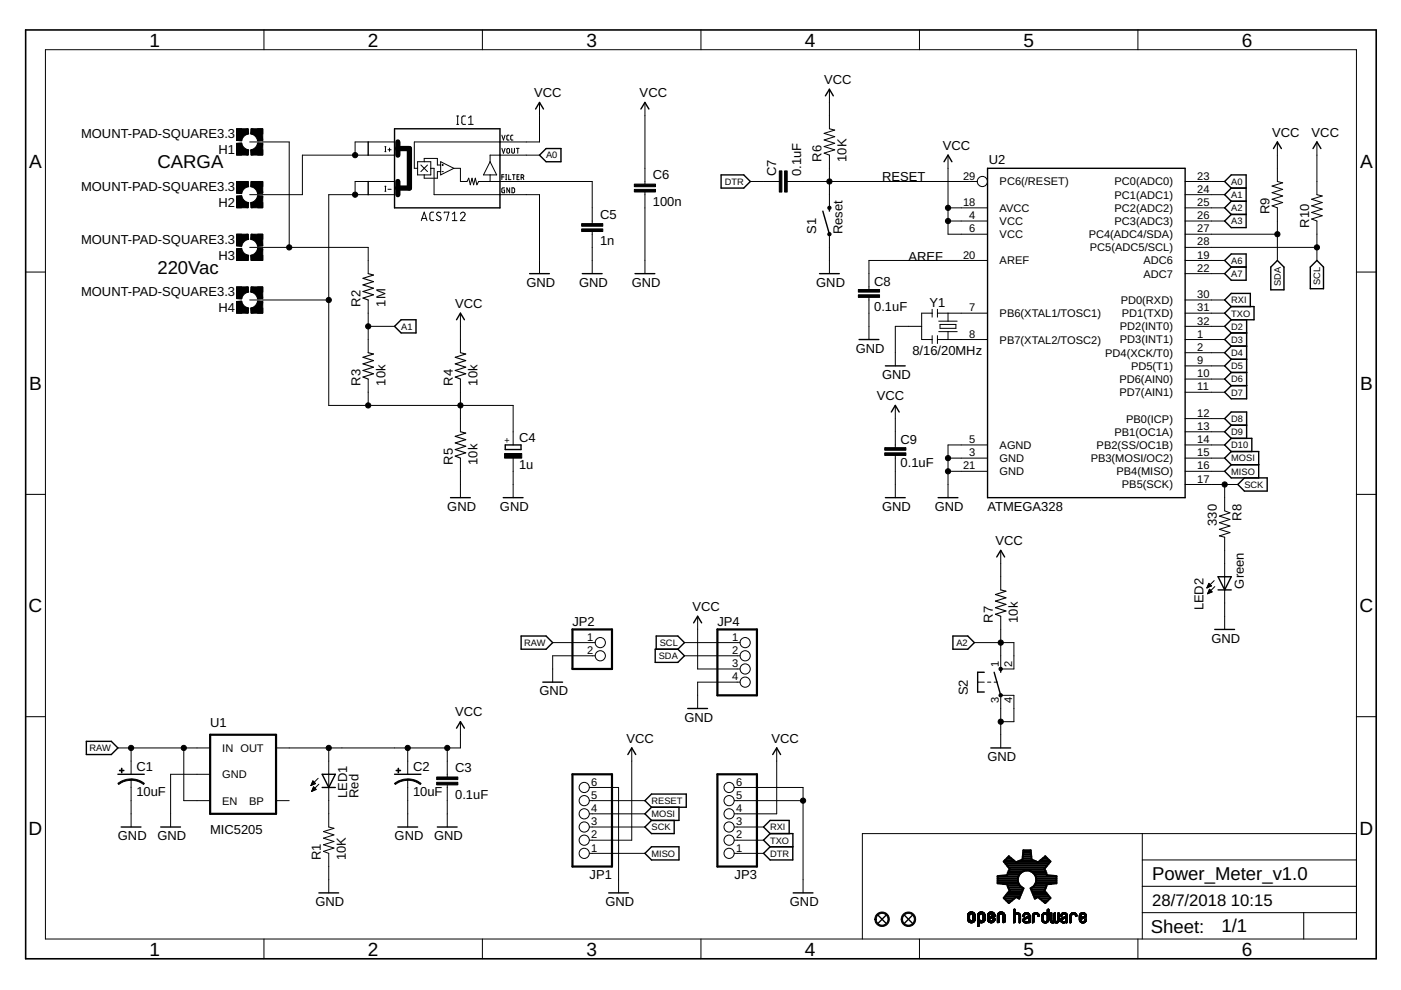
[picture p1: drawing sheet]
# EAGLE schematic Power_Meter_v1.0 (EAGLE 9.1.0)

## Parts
C1  10uF  CAP_POL1206  [EIA3216]
C2  10uF  CAP_POL1206  [EIA3216]
C3  0.1uF  CAP0603-CAP  [0603-CAP]
C4  1u  CPOL-EUE2-5  [E2-5]
C5  1n  C-EUC0805K  [C0805K]
C6  100n  C-EUC0805K  [C0805K]
C7  0.1uF  CAP0603-CAP  [0603-CAP]
C8  0.1uF  CAP0603-CAP  [0603-CAP]
C9  0.1uF  CAP0603-CAP  [0603-CAP]
H1  MOUNT-PAD-SQUARE3.3  [3,3-PAD-SQUARE]
H2  MOUNT-PAD-SQUARE3.3  [3,3-PAD-SQUARE]
H3  MOUNT-PAD-SQUARE3.3  [3,3-PAD-SQUARE]
H4  MOUNT-PAD-SQUARE3.3  [3,3-PAD-SQUARE]
IC1  ACS712  [SO08]
JP1  PINHD-1X6  [1X06]
JP2  PINHD-1X2  [1X02]
JP3  PINHD-1X6  [1X06]
JP4  PINHD-1X4  [1X04]
JP5  FIDUCIAL1X2.5  [FIDUCIAL-1X2.5]
JP6  FIDUCIAL1X2.5  [FIDUCIAL-1X2.5]
LED1  Red  LED  [0603-LED-ALT1]
LED2  Green  LED  [0603-LED-ALT1]
R1  10K  RESISTOR0603-RES  [0603-RES]
R2  1M  R-US_0204/7  [0204/7]
R3  10k  R-US_0204/7  [0204/7]
R4  10k  R-US_0204/7  [0204/7]
R5  10k  R-US_0204/7  [0204/7]
R6  10K  RESISTOR0603-RES  [0603-RES]
R7  10k  R-US_0204/7  [0204/7]
R8  330  RESISTOR0603-RES  [0603-RES]
R9  RESISTOR0603-RES  [0603-RES]
R10  RESISTOR0603-RES  [0603-RES]
S1  Reset  SWITCH-MOMENTARY-2SMD-ALT01  [TACTILE-SWITCH-SMD-ALT01]
S2  10-XX  [B3F-10XX]
U1  MIC5205  V_REG_LDOSMD  [SOT23-5]
U2  ATMEGA328  ATMEGA168  [TQFP32-08]
U$5  OSHW-LOGOS  [OSHW-LOGO-S]
Y1  8/16/20MHz  RESONATOR1:1  [RESONATOR-SMD-1:1]

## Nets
A0: IC1.7(VOUT) U2.23(PC0(ADC0))
A1: R2.1 R3.2 U2.24(PC1(ADC1))
A2: R7.1 S2.1(S) S2.2(S1) U2.25(PC2(ADC2))
A3: U2.26(PC3(ADC3))
A6: U2.19(ADC6)
A7: U2.22(ADC7)
AREF: C8.2 U2.20(AREF)
D2: U2.32(PD2(INT0))
D3: U2.1(PD3(INT1))
D4: U2.2(PD4(XCK/T0))
D5: U2.9(PD5(T1))
D6: U2.10(PD6(AIN0))
D7: U2.11(PD7(AIN1))
D8: U2.12(PB0(ICP))
D9: U2.13(PB1(OC1A))
D10: U2.14(PB2(SS/OC1B))
DTR: C7.2 JP3.1
GND: C1.C(-) C2.C(-) C3.2 C4.- C5.2 C6.2 C8.1 C9.1 IC1.5(GND) JP1.6 JP2.2 JP3.5 JP3.6 JP4.4 LED2.C R1.1 R5.1 S1.1 S1.2 S2.3(P) S2.4(P1) U1.2(GND) U2.3(GND) U2.5(AGND) U2.21(GND) Y1.2
MISO: JP1.1 U2.16(PB4(MISO))
MOSI: JP1.4 U2.15(PB3(MOSI/OC2))
N$1: LED2.A R8.2
N$2: U2.8(PB7(XTAL2/TOSC2)) Y1.3
N$3: U2.7(PB6(XTAL1/TOSC1)) Y1.1
N$6: H1.B3,3(MOUNT) H3.B3,3(MOUNT) R2.2
N$7: C5.1 IC1.6(FILTER)
N$8: H2.B3,3(MOUNT) IC1.1(I+_0) IC1.2(I+_1)
N$9: LED1.C R1.2
N$10: C4.+ H4.B3,3(MOUNT) IC1.3(I-_0) IC1.4(I-_1) R3.1 R4.1 R5.2
RAW [vcc]: C1.A(+) JP2.1 U1.1(IN) U1.3(EN)
RESET: C7.1 JP1.5 R6.1 S1.3 S1.4 U2.29(PC6(/RESET))
RXI: JP3.3 U2.30(PD0(RXD))
SCK: JP1.3 R8.1 U2.17(PB5(SCK))
SCL: JP4.1 R10.1 U2.28(PC5(ADC5/SCL))
SDA: JP4.2 R9.1 U2.27(PC4(ADC4/SDA))
TXO: JP3.2 U2.31(PD1(TXD))
VCC: C2.A(+) C3.1 C6.1 C9.2 IC1.8(VCC) JP1.2 JP3.4 JP4.3 LED1.A R4.2 R6.2 R7.2 R9.2 R10.2 U1.5(OUT) U2.4(VCC) U2.6(VCC) U2.18(AVCC)
Unconnected: U1.4(BP)

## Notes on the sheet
- CARGA
- 220Vac

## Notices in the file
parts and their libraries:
SparkFun-Aesthetics: Licensing: CC v3.0 Share-Alike You are welcome to use this library for commercial purposes.
